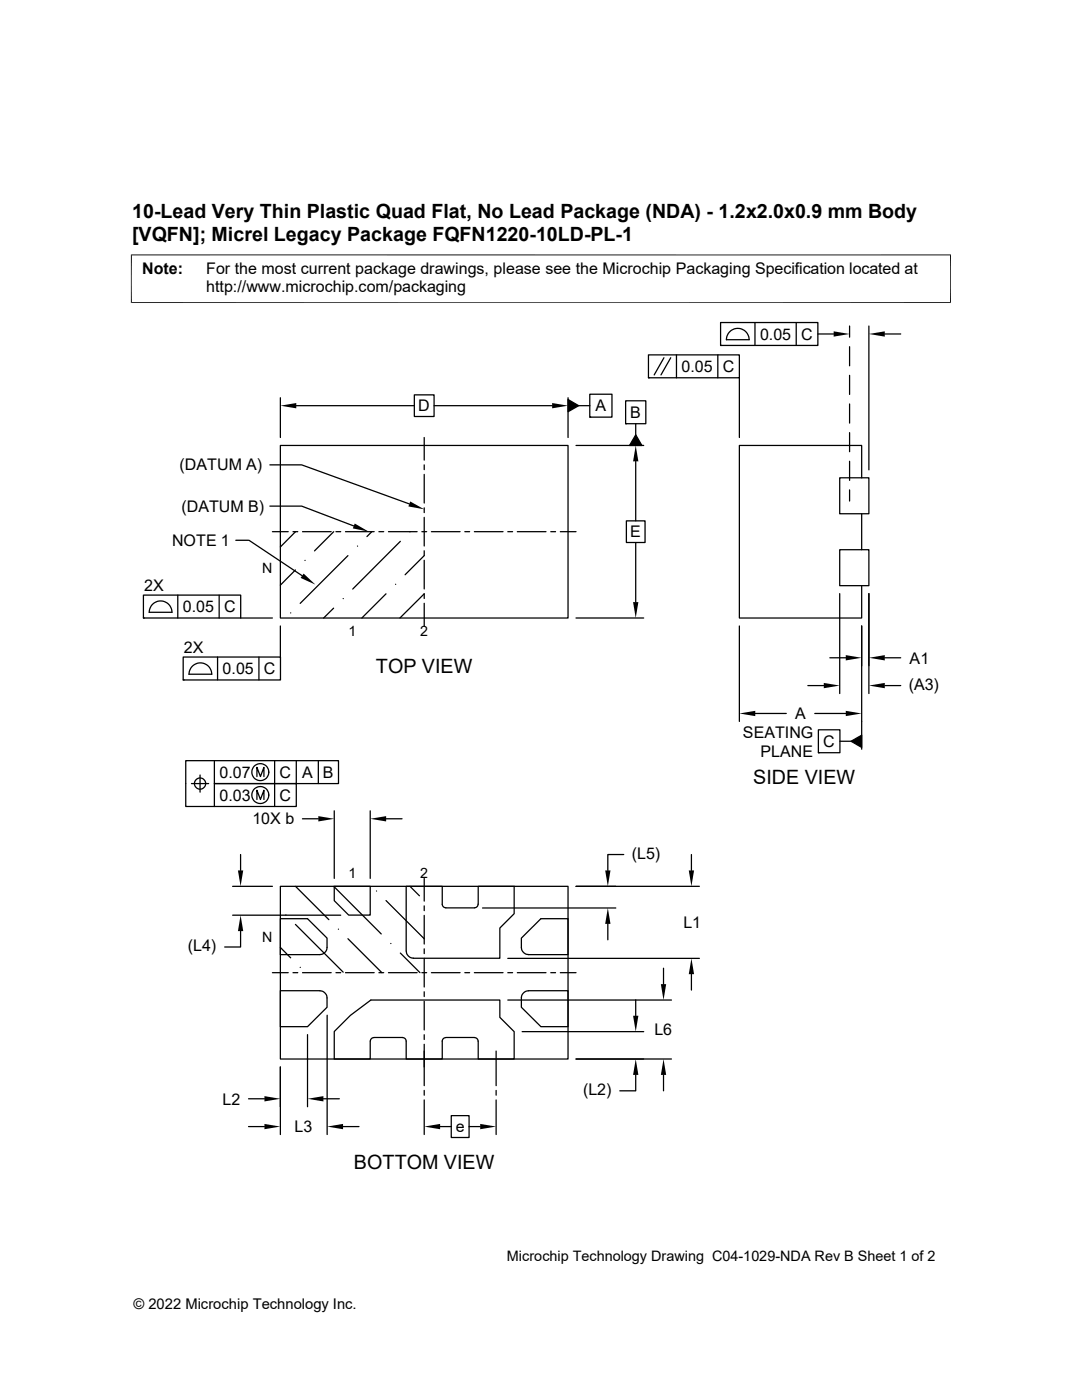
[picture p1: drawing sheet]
<svg xmlns="http://www.w3.org/2000/svg" width="216mm" height="279mm" viewBox="0 0 216 279" stroke-linecap="round" stroke-linejoin="round" font-family="sans-serif">
<g fill="none" stroke="#000" stroke-width=".25">
<path d="M55.9 79.4v7.9M82.7 78.8h3.9v4.3h-3.9zM113.3 79.7l2.2 1.3-2.2 1.2zM113.3 79.4v7.9M117.7 78.7h4.4v4.5h-4.4zM124.8 80h4.1v4.6h-4.1zM129.4 70.8h18.1v4.6h-18.1zM129.4 75.4h.1M132.5 71.4l-2 3.4M133.8 71.4l-1.9 3.4M135 70.8v4.6M143.2 70.8v4.6"/>
<path d="M143.8 64.4h19.4v4.5h-19.4zM143.8 68.9h.1M144.9 67.8h4.6a2.26 2.26 0 0 0-2.3-2.3 2.26 2.26 0 0 0-2.3 2.3M147.5 75.4v11.9M150.6 64.4v4.5M158.9 64.4v4.5M163.2 66.7h3.1M169.5 65.1v2.2M169.5 69.2v3.8M169.5 74.9v3.8M173.4 65.1v28.7M176.6 66.7h3.1"/>
<path d="M53.8 92.8h6.4l21.5 7.8M55.9 88.9h57.4v34.4h-57.4zM59.1 81h23.6M84.6 87.3v4.5M84.6 92.8v.9M84.6 94.7v5.7M86.6 81h23.6M114.9 88.9h13.5M115.5 81h2.2M117.7 83.2h.1M124.8 84.6h.1M126.9 86.8l1.2 2.1h-2.5z"/>
<path d="M126.9 84.6v2.2M126.9 92.1v11.8M167.6 95.4h5.8v7.1h-5.8zM169.5 80.6v3.8M169.5 86.3v3.8M169.5 92.1v3.8M169.5 97.8v2.2M171.9 95.4v-6.5h-24.4v34.4h24.4v-6.4M28.6 118.8h19.4v4.5h-19.4zM35.5 118.8v4.5M43.7 118.8v4.5M47.1 107.8h2.6l10.6 7.1"/>
<path d="M53.8 101h6.4l10.4 4M54.4 106.1h3.1M58.5 106.1h.9M58.9 113.7l-3 3.1M59 106.1l-3.1 3.1M60.4 106.1h5.7M60.9 111.8h.1M66.6 106.1l-3.8 3.8M67 106.1h1M68.5 119.5h.1M68.9 106.1h5.8M69.4 110.9l-9.5 9.5"/>
<path d="M71.3 109h.1M74.2 106.1l-1 1M75.6 106.1h1M77 118.5l-4.8 4.8M77.5 106.1h5.7M78.9 116.6h.1M79.9 108l-9.5 9.6M81.8 106.1h.1M84.2 106.1h.9M84.6 109.9v1l-3.8 3.8M84.6 101.3v1M84.6 103.3v5.7"/>
<path d="M84.6 111.8v5.7M84.6 118.5v.9M84.6 118.5l-4.8 4.8M86.1 106.1h5.7M92.8 106.1h.9M94.7 106.1h5.7M101.3 106.1h1M103.2 106.1h5.7M109.9 106.1h.9M111.8 106.1h3.1M125 103.9h3.7v4.4h-3.7zM126.9 108.3v11.9"/>
<path d="M167.6 109.7h5.8v7.2h-5.8zM167.6 118.5v19.9M171.9 102.5v7.2M173.4 118.5v19.9M28.6 123.3h.1M30.6 120.5a2.27 2.27 0 0 1 2.4-.4 2.27 2.27 0 0 1 1.3 2.1h-4.5l.2-.9zM36.6 131.1h19.4v4.6h-19.4zM36.6 135.7h.1M38.5 132.8a2.27 2.27 0 0 1 2.4-.3 2.27 2.27 0 0 1 1.3 2.1h-4.5l.2-1zM43.4 131.1v4.6M48 123.3h6.4M51.7 131.1v4.6"/>
<path d="M55.9 124.9v6.2M58 122.3h.1M66.6 121.4l-2 1.9M84.6 120.4v4.5M114.9 123.3h13.5M147.5 124.9v19.1M161.2 136.8h3.2M165.6 131.3h3.2M171.9 124.9v24.6M176.6 131.3h3.1M176.6 136.8h3.1M38.2 156.4h3.4"/>
<path d="M39.9 154.7v3.4M42.8 151.8v4.6h16.3v4.6h-22v-9.2h30.4v4.6h-24.7v4.6M51.3 155v-1.9l.7 1.9 .7-1.9v1.9M51.3 159.6v-1.9l.7 1.9 .7-1.9v1.9M54.8 151.8v9.2M59.1 151.8v4.6M63.5 151.8v4.6M150.7 142.4h6.2M162.6 142.4h6.2M163.3 145.6h4.3v4.6h-4.3zM163.3 150.2h.1M167.6 147.9h2.2"/>
<path d="M169.8 147.9l2.1-1.2v2.5zM46.4 176.9h8M48 170.5v3.2M55.9 176.9h57.4v34.4h-57.4zM59 176.9l6.6 6.6M60.3 163.4h3.2M66.6 176.9l9.5 9.5M66.7 161.8v13.5M66.7 176.9h7.2v5.7h-4.3l-2.9-2.9zM73.9 161.8v13.5M75.1 177.8h.1M77 179.7l7.6 7.6"/>
<path d="M77 163.4h3.2M81.8 176.9l1.9 1.9M84.6 175.3v4.5M114.9 176.9h24.7M124.5 170.5h-3.2v3.2M138 170.5v3.2M46.4 182.6h21.6M48 185.8v3.2h-3.2M54.4 194.1h3.1M55.9 183.3h5.5l3.9 3.9v1.9a1.48 1.48 0 0 1-1.5 1.4h-7.9zM55.9 197.7h7.9a1.48 1.48 0 0 1 1.5 1.5v1.8l-3.9 3.9h-5.5zM55.9 189.1l2.1 2.1"/>
<path d="M57 182.6h.1M58.5 194.1h.9M58.9 184.5l9.6 9.5M59.9 193.1h.1M60.4 194.1h5.7M67 194.1h1M67.5 185.4h.1M68.9 194.1h5.8M69.4 187.3l6.8 6.8M75.6 194.1h1M77.5 194.1h5.7M78 188.3h.1"/>
<path d="M79.9 190.2l3.9 3.9M84.2 194.1h.9M84.6 180.8v.9M84.6 182.7v5.7M84.6 189.4v.9M84.6 191.3v5.7M84.6 197.9v1M84.6 199.8v5.7M86.1 194.1h5.7M92.8 194.1h.9M94.7 194.1h5.7M95.4 180.5a.72 .72 0 0 1-.7 .7h-5.8a.77 .77 0 0 1-.7-.7v-3.6h-7.2v12.9a1.48 1.48 0 0 0 1.5 1.4"/>
<path d="M95.4 180.5v-3.6h7.2v5.5l-2.9 2.8v6h-17.2M96.3 181.2h26.6M101.3 194.1h1M101.3 199.6h32.7M101.3 191.3h38.3M103.2 194.1h5.7M104 187.2l3.9-3.9h5.4v7.2h-7.8a1.45 1.45 0 0 1-1.5-1.4zM104.5 198.2l.5-.4 .5-.1h7.8v7.2h-5.4l-3.9-3.9 .1-2.1zM109.9 194.1h.9M111.8 194.1h3.1M121.3 184.4v3.2M126.9 199.5v3.2"/>
<path d="M132.4 193.2v3.2M138 194.4v3.2M49.6 219.3h3.2M55.9 212.9v13.5M61.4 206.5v14.4M64.5 219.3h3.2M65.3 202.6v23.8M84.6 206.5v1M84.6 208.4v8.3M84.6 217.6v1M84.6 219.5v6.9M95.4 207.8a.77 .77 0 0 0-.7-.7h-5.8a.72 .72 0 0 0-.7 .7v3.5h-7.2v-3.5a.77 .77 0 0 0-.7-.7h-5.7a.77 .77 0 0 0-.7 .7v3.5h-7.2v-5.4l3.2-3.3 4.1-3h25.7v3.4l2.9 2.9v5.4h-7.2v-3.5"/>
<path d="M99 209.8v6.9M99 217.6v1M99 219.5v6.9M104.2 205.9h24.2M114.9 211.3h19.1M126.9 214.5v3.2h-3.2M132.4 214.5v3.2M49.6 224.8h3.2M68.5 224.8h3.1M87.8 224.8h2.2M90 222.7h3.6v4.3h-3.6zM93.6 224.8h2.2"/>
<circle cx="39.9" cy="156.4" r="1.12"/>
<circle cx="51.9" cy="154.1" r="1.69"/>
<circle cx="51.9" cy="158.7" r="1.69"/>
</g>
<g fill="#000">
<path d="M166.3 66.1l3.2 .6-3.2 .5zM173.4 66.7l3.2-.6v1.1zM55.9 81l3.2-.6v1.1zM110.2 80.4l3.1 .6-3.1 .5zM113.3 79.7l2.2 1.3-2.2 1.2zM126.9 88.9l.5 3.2h-1.1zM126.9 86.8l1.2 2.1h-2.5zM60.6 114.5l2.3 2.2-2.9-1.4zM70.8 104.5l2.8 1.6-3.2-.6zM81.9 100.1l2.7 1.5-3.1-.5zM126.3 120.2h1.1l-.5 3.1zM164.4 136.3l3.2 .5-3.2 .6z"/>
<path d="M168.8 130.7l3.1 .6-3.1 .5zM173.4 131.3l3.2-.6v1.1zM173.4 136.8l3.2-.5v1.1zM147.5 142.4l3.2-.5v1zM168.8 141.9l3.1 .5-3.1 .5zM169.8 147.9l2.1-1.2v2.5zM47.5 173.7h1l-.5 3.2zM63.5 162.9l3.2 .5-3.2 .5zM73.9 163.4l3.1-.5v1zM120.8 173.7h1l-.5 3.2zM137.4 173.7h1.1l-.5 3.2zM48 182.6l.5 3.2h-1z"/>
<path d="M121.3 181.2l.5 3.2h-1zM131.9 196.4h1l-.5 3.2zM138 191.3l.5 3.1h-1.1zM52.8 218.8l3.1 .5-3.1 .5zM61.4 219.3l3.1-.5v1zM126.3 202.7h1.1l-.5 3.2zM126.9 211.3l.5 3.2h-1.1zM132.4 211.3l.5 3.2h-1zM52.8 224.3l3.1 .5-3.1 .6zM65.3 224.8l3.2-.5v1.1zM84.6 224.8l3.2-.5v1.1zM95.8 224.3l3.2 .5-3.2 .6z"/>
</g>
<path d="M26.1 50.9h163.7M26.2 50.8v9.7M189.7 50.8v9.7M26.1 60.4h163.7" fill="none" stroke="#000" stroke-width=".2"/>
<g font-size="3.9">
<text x="26.4" y="43.5">10-Lead Very Thin Plastic Quad Flat, No Lead Package (NDA) - 1.2x2.0x0.9 mm Body</text>
<text x="26.4" y="48">[VQFN]; Micrel Legacy Package FQFN1220-10LD-PL-1</text>
<text x="75" y="134.3">TOP VIEW</text>
<text x="150.3" y="156.5">SIDE VIEW</text>
<text x="70.6" y="233.4">BOTTOM VIEW</text>
</g>
<g font-size="3.2">
<text x="28.4" y="54.6">Note:</text>
<text x="41.1" y="58.3">http://www.microchip.com/packaging</text>
<text x="41.1" y="54.6">For the most current package drawings, please see the Microchip Packaging Specification located at</text>
<text x="151.7" y="67.8">0.05</text>
<text x="159.9" y="67.8">C</text>
<text x="136" y="74.2">0.05</text>
<text x="144.2" y="74.3">C</text>
<text x="83.5" y="82.1">D</text>
<text x="118.8" y="82.1">A</text>
<text x="125.8" y="83.4">B</text>
<text x="35.8" y="93.9">(DATUM A)</text>
<text x="36.2" y="102.2">(DATUM B)</text>
<text x="125.8" y="107.3">E</text>
<text x="34.3" y="109">NOTE 1</text>
<text x="28.8" y="118">2X</text>
<text x="36.5" y="122.2">0.05</text>
<text x="44.7" y="122.2">C</text>
<text x="36.7" y="130.3">2X</text>
<text x="44.4" y="134.5">0.05</text>
<text x="52.6" y="134.6">C</text>
<text x="181.3" y="137.6">(A3)</text>
<text x="181.5" y="132.4">A1</text>
<text x="158.7" y="143.5">A</text>
<text x="148.3" y="147.3">SEATING</text>
<text x="164.3" y="149.1">C</text>
<text x="43.8" y="155.2">0.07</text>
<text x="55.8" y="155.2">C</text>
<text x="60.3" y="155.2">A</text>
<text x="64.4" y="155.2">B</text>
<text x="151.8" y="151.1">PLANE</text>
<text x="43.8" y="159.8">0.03</text>
<text x="55.8" y="159.8">C</text>
<text x="50.4" y="164.5">10X b</text>
<text x="126" y="171.4">(L5)</text>
<text x="136.4" y="185.2">L1</text>
<text x="37.5" y="189.8">(L4)</text>
<text x="130.6" y="206.6">L6</text>
<text x="44.4" y="220.4">L2</text>
<text x="116.3" y="218.5">(L2)</text>
<text x="58.8" y="226">L3</text>
<text x="91" y="226">e</text>
</g>
<g font-size="2.9">
<text x="101.2" y="251.7">Microchip Technology Drawing C04-1029-NDA Rev B Sheet 1 of 2</text>
<text x="26.6" y="261.3">© 2022 Microchip Technology Inc.</text>
</g>
<g font-size="2.8">
<text x="52.3" y="114.3">N</text>
<text x="69.5" y="127">1</text>
<text x="83.9" y="127">2</text>
<text x="69.5" y="175.3">1</text>
<text x="83.9" y="175.3">2</text>
<text x="52.3" y="188">N</text>
</g>
</svg>
